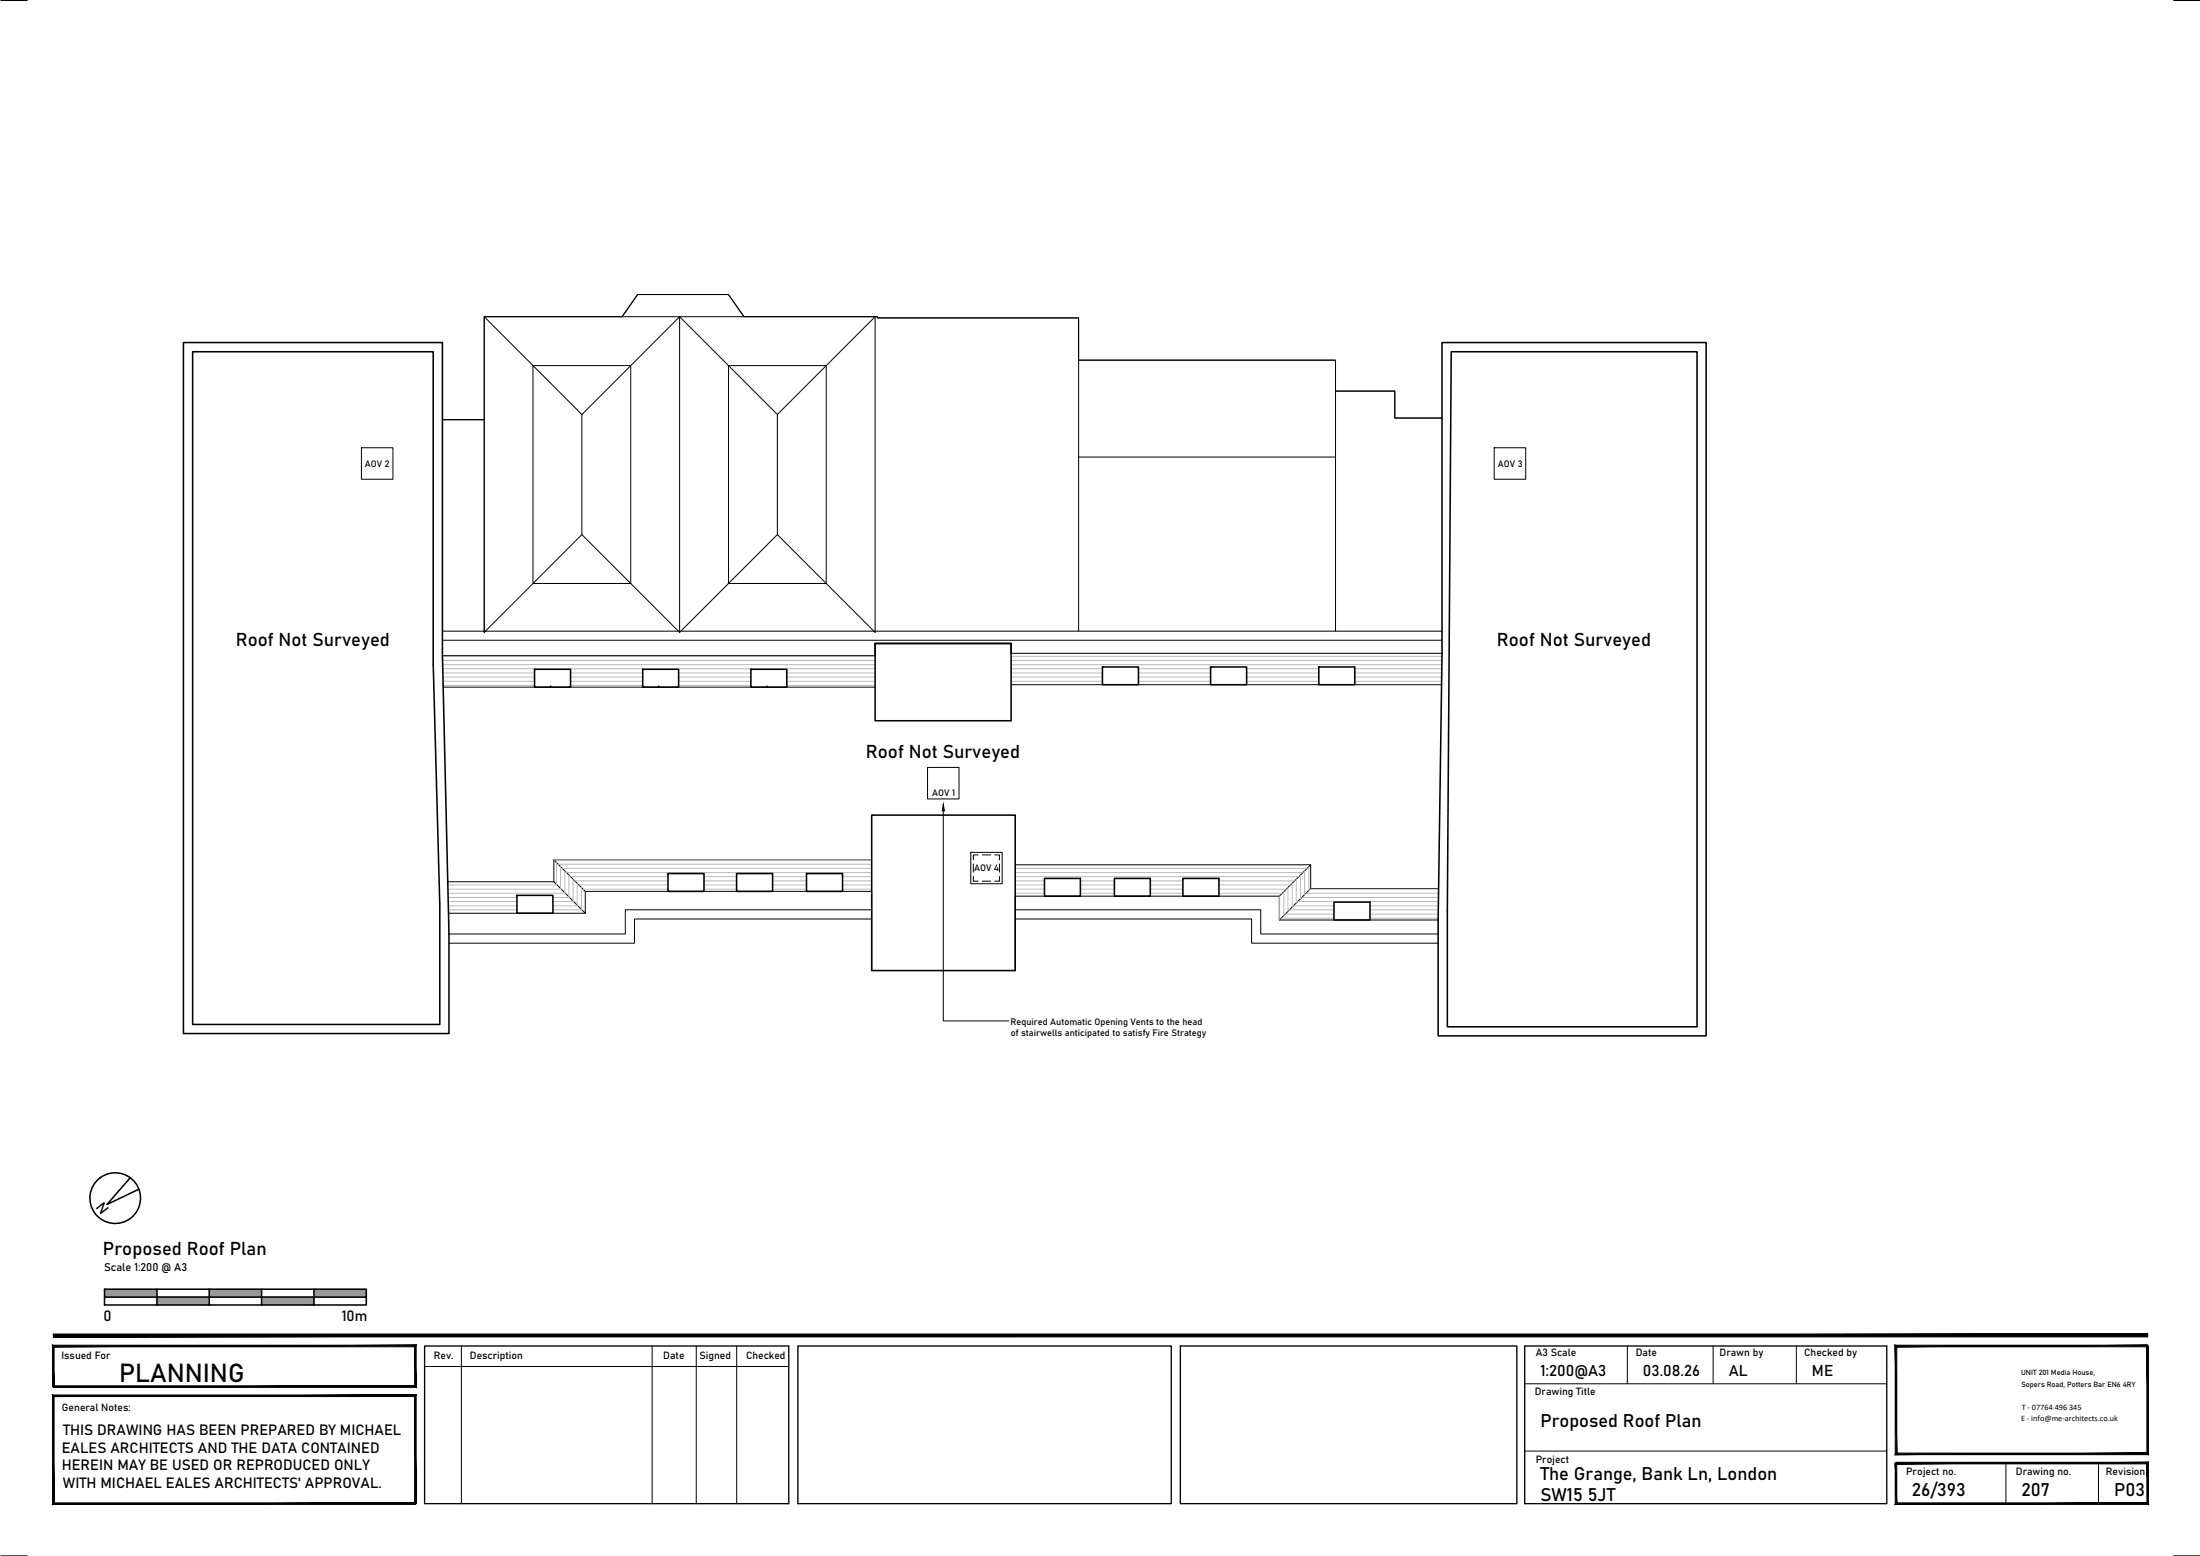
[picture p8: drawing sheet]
<svg xmlns="http://www.w3.org/2000/svg" width="420mm" height="297mm" viewBox="0 0 420 297" stroke-linecap="round" stroke-linejoin="round" font-family="sans-serif">
<!-- layer: MEA_Plaster-Plasterboard -->
<path d="M84.5 125.2h82.6M84.6 131.2h82.5M193.1 124.7h82.3M193.1 130.7h82.3M85.6 174.3h26.2v-4.1h54.7v15.1h27.4v-14.2h50.4v4.5h30.4M105.8 168.3l6 6M105.8 164.2l6 6M166.5 164.2h-60.7v4.1h-20.3M193.9 165.1h56.4v4.5h24.4M250.3 165.1l-6 6M250.3 169.6l-6 6" fill="none" stroke="#000" stroke-width=".19"/>
<!-- layer: MEA_Walls_Existing -->
<g fill="none" stroke="#000" stroke-width=".3">
<path d="M35 65.4h49.5v59.8l1.2 53.1v19h-50.7zM36.8 67.1h45.9v59.8l1.3 45.7v23h-47.2zM275.4 65.4h50.4v132.3h-51.1v-22.1l.7-50.9zM277.2 67.1h46.9v128.9h-47.7v-22.1zM102.1 127.8h6.9v3.4h-6.9zM105.2 131.2h.1M122.7 127.8h6.9v3.4h-6.9zM125.8 131.2h.1M143.4 127.8h6.9v3.4h-6.9zM146.5 131.2h.1M167.1 122.8h26v14.8h-26zM193.1 124.7v-1.9h-26v2.4"/>
<path d="M210.5 127.3h6.9v3.4h-6.9zM231.2 127.3h6.9v3.4h-6.9zM251.9 127.3h6.8v3.4h-6.8zM166.5 155.6h27.4v29.7h-27.4zM98.7 170.9h6.9v3.4h-6.9zM127.6 166.8h6.9v3.4h-6.9zM140.7 166.8h6.9v3.4h-6.9zM154 166.8h6.9v3.4h-6.9zM199.5 167.7h6.8v3.4h-6.8zM212.8 167.7h6.9v3.4h-6.9zM225.9 167.7h6.9v3.4h-6.9zM254.8 172.2h6.8v3.4h-6.8z"/>
</g>
<!-- layer: Ceiling -->
<g fill="none" stroke="#000" stroke-width=".19">
<path d="M92.5 60.5l18.6 18.6 18.7-18.6v60.2l-18.7-18.6-18.6 18.6v-40.6M101.8 69.8h18.7v41.6h-18.7zM111.1 79.1v23M118.8 60.5h23.3M129.8 60.5l18.7 18.6 18.6-18.6v60.2l-18.6-18.6-18.7 18.6M139.1 69.8h18.7v41.6h-18.7zM148.5 79.1v23M206 68.8v51.7M255.1 74.7v45.8M275.4 79.8h-9v-5.1h-11.3v-5.9h-49.1v-8.1h-38.4v-.2h-25.5l-3-4.3h-17.3l-3 4.3h-26.3v19.6h-8M206 87.3h49.1M84.5 120.5h190.9"/>
<path d="M84.5 122.2h190.9M166.5 175.4h-45.3v4.7h-35.5M166.5 173.7h-47.1v4.6h-33.7M193.9 175.4h45.1v4.7h35.7M193.9 173.7h46.9v4.6h33.9"/>
</g>
<!-- layer: MEA_Walls_Existing -->
<g fill="none" stroke="#bababa" stroke-width=".19">
<path d="M84.5 125.3h82.6M84.5 126.1h82.6M84.5 126.9h82.6M84.6 127.7h82.5M84.6 129.3h17.5M84.6 128.5h17.5M84.6 130.1h17.5M84.6 130.8h17.5M109 130.8h13.7M109 130.1h13.7M109 129.3h13.7M109 128.5h13.7"/>
<path d="M129.6 130.8h13.8M129.6 130.1h13.8M129.6 129.3h13.8M129.6 128.5h13.8M150.3 130.8h16.8M150.3 130.1h16.8M150.3 129.3h16.8M150.3 128.5h16.8M193.1 130.1h17.4M193.1 129.3h17.4M193.1 128.5h17.4M193.1 127.7h17.4"/>
<path d="M193.1 126.9h82.3M193.1 126.1h82.3M193.1 125.3h82.3M217.4 130.1h13.8M217.4 129.3h13.8M217.4 128.5h13.8M217.4 127.7h13.8M238.1 130.1h13.8M238.1 129.3h13.8M238.1 128.5h13.8M238.1 127.7h13.8M258.7 130.1h16.6"/>
<path d="M258.7 129.3h16.6M258.7 128.5h16.6M258.7 127.7h16.7M85.5 168.9h20.9M85.5 169.7h21.7M85.6 170.5h22.4M85.6 171.3h13.1M85.6 172.1h13.1M85.6 172.9h13.1M85.6 173.7h13.1M105.6 173.7h5.5M105.6 172.9h4.8"/>
<path d="M105.6 172.1h4M105.6 171.3h3.2M105.8 164.2h60.7M106.3 164.7v4.1M106.6 165h59.9M107.1 165.4v4.2M107.4 165.8h59.1M107.9 166.3v4.1M108.2 166.6h58.3M108.6 167v4.2M109 167.4h18.6M109.5 167.8v4.2"/>
<path d="M109.8 168.2h17.8M110.2 168.6v4.2M110.6 168.9h17M111 169.4v4.2M111.4 169.7h16.2M134.5 169.7h6.2M134.5 168.9h6.2M134.5 168.2h6.2M134.5 167.4h6.2M147.6 169.7h6.4M147.6 168.9h6.4M147.6 168.2h6.4"/>
<path d="M147.6 167.4h6.4M160.9 169.7h5.6M160.9 168.9h5.6M160.9 168.2h5.6M160.9 167.4h5.6M193.9 170.5h5.6M193.9 169.7h5.6M193.9 168.9h5.6M193.9 168.2h5.6M193.9 167.4h54.2M193.9 166.6h54.9M193.9 165.8h55.7"/>
<path d="M206.3 170.5h6.5M206.3 169.7h6.5M206.3 168.9h6.5M206.3 168.2h6.5M219.7 170.5h6.2M219.7 169.7h6.2M219.7 168.9h6.2M219.7 168.2h6.2M232.8 170.5h12.1M232.8 169.7h12.9M232.8 168.9h13.7M232.8 168.2h14.4"/>
<path d="M244.4 171v4.5M244.6 175.3h10.2M245.2 170.2v4.6M245.4 174.5h9.4M246 169.4v4.6M246.2 173.7h8.6M246.8 168.6v4.6M247 172.9h7.8M247.6 167.8v4.6M247.8 172.1h26.9M248.4 167v4.6M248.6 171.3h26.1"/>
<path d="M249.2 166.3v4.5M249.4 170.5h25.3M250 165.4v4.6M250.2 169.7h24.5M261.6 175.3h13.1M261.6 174.5h13.1M261.6 173.7h13.1M261.6 172.9h13.1"/>
</g>
<!-- layer: MEA_Doors -->
<path d="M69 85.5h6v6h-6zM285.4 85.5h6v6h-6zM177.1 146.5h6.1v6h-6.1zM185.4 162.7h6v6h-6z" fill="none" stroke="#000" stroke-width=".19"/>
<!-- layer: MEA_Ceiling -->
<path d="M185.9 164.9v1.6M185.9 167.3v.9h.9M186.8 163.2h-.9v.9M187.6 163.2h1.6M187.6 168.2h1.6M190 163.2h.9v.9M190.9 167.3v.9h-.9M190.9 164.9v1.6" fill="none" stroke="#000" stroke-width=".19"/>
<!-- layer: MEA_Text 25 -->
<path d="M180.1 153.6l.3 1.2h-.4z" fill="#000" stroke="#000" stroke-width=".19"/>
<path d="M180.1 154.8v40.1h12.6" fill="none" stroke="#000" stroke-width=".19"/>
<!-- layer: MEA_Titleblock -->
<path d="M.2 .1h5M415.2 .1h5M81.1 256.9h69.5v30.1h-69.5zM152.4 256.9h71.3v30.1h-71.3zM225.4 256.9h64.3v30.1h-64.3zM291.2 256.9h69.1v30.1h-69.1zM.2 297h5M415.2 297h5" fill="none" stroke="#000" stroke-width=".25"/>
<g fill="#000" stroke="#000" stroke-width=".19">
<path d="M362.2 257.1h48v-.3zM362 256.8h48.2l-48 .3zM362 256.8l.2 20.6v-20.3zM362 256.8l.2 20.6-.2 .3zM362.2 277.4l-.2 .3 48-.3zM362 277.7l48-.3 .3 .3zM410 256.9v20.5l.3 .3zM410 256.9h.3v20.8z"/>
<path d="M10.2 255.2h400v-.5zM10.2 254.7h400l-400 .5z"/>
<path d="M10.2 264.5v.3l69-.3zM10.2 264.8l69-.3 .3 .3zM79.2 257.1v7.4l.3 .3zM79.2 257.1l.3-.3v8zM10.3 257.1h68.9l.3-.3zM10 256.8h69.5l-69.2 .3zM10 256.8l.3 7.9v-7.6zM10 256.8l.3 7.9h-.3z"/>
<path d="M362.1 279.2v.2l48.2-.2zM362.1 279.4l48.2-.2-.3 .2zM410.3 279.2l-.3 .2 .3 7.8zM410 279.4l.3 7.8-.3-.3zM362 287.2h48.3l-.3-.3zM362 287.2l.2-.3h47.8zM362 279.3v7.9l.2-.3zM362 279.3h.2v7.6z"/>
<path d="M10 287.2h69.3v-.3zM10 287.2l.3-.3h69zM10 266.3v20.9l.3-.3zM10 266.3l.3 .3v20.3zM10 266.3l.3 .3 69.2-.3zM10.3 266.6l69.2-.3-.3 .3zM79.5 266.3l-.3 .3 .3 20.4zM79.2 266.6l.3 20.4h-.3z"/>
</g>
<path d="M88.1 256.9v30.1M124.5 256.9v30.1M133 256.9v30.1M140.7 256.9v30.1M310.8 256.9v7.2M327.2 256.9v7.2M343.1 256.9v7.2M81.1 260.9h69.5M291.2 277h69.1M291.2 264.2h69.1M383.1 279.3v7.7M400.8 279.3v7.7" fill="none" stroke="#000" stroke-width=".19"/>
<!-- layer: MEA_Paperspace -->
<g fill="none" stroke="#000" stroke-width=".3">
<path d="M24.8 224.9l-4.4 5 6.1-2.9M20 246.1h50v3h-50zM20 247.6h50M30 246.1v3M40 246.1v3M50 246.1v3M60 246.1v3"/>
<circle cx="22" cy="228.7" r="4.8"/>
</g>
<g fill="#989898" stroke="#989898" stroke-width=".19">
<path d="M60 246.1l10 1.5v-1.5zM60 246.1l10 1.5h-10z"/>
<path d="M40 246.1l10 1.5v-1.5zM40 246.1l10 1.5h-10z"/>
<path d="M20 246.1l10 1.5v-1.5zM20 246.1l10 1.5h-10z"/>
<path d="M50 247.6l10 1.5v-1.5zM50 247.6l10 1.5h-10z"/>
<path d="M30 247.6l10 1.5v-1.5zM30 247.6l10 1.5h-10z"/>
</g>
<text font-size="4.9" x="22.8" y="263.7">PLANNING</text>
<g font-size="3.5">
<text x="45" y="123.3">Roof Not Surveyed</text>
<text x="285.9" y="123.3">Roof Not Surveyed</text>
<text x="165.4" y="144.6">Roof Not Surveyed</text>
<text x="19.7" y="239.5">Proposed Roof Plan</text>
<text x="294.2" y="272.5">Proposed Roof Plan</text>
<text x="294.2" y="286.5">SW15 5JT</text>
<text x="294.2" y="282.5">The Grange, Bank Ln, London</text>
<text x="365.1" y="285.5">26/393</text>
<text x="386.1" y="285.5">207</text>
<text x="403.8" y="285.5">P03</text>
</g>
<g font-size="3">
<text x="294.2" y="262.7">1:200@A3</text>
<text x="313.8" y="262.7">03.08.26</text>
<text x="330.2" y="262.7">AL</text>
<text x="346.1" y="262.7">ME</text>
</g>
<g font-size="2.8">
<text x="21" y="230.7" transform="rotate(-128 21 230.7)">N</text>
<text x="19.7" y="252.1">0</text>
<text x="65.3" y="252.1">10m</text>
<text x="12" y="274">THIS DRAWING HAS BEEN PREPARED BY MICHAEL</text>
<text x="11.8" y="277.3">EALES ARCHITECTS AND THE DATA CONTAINED</text>
<text x="11.8" y="280.7">HEREIN MAY BE USED OR REPRODUCED ONLY</text>
<text x="12" y="284">WITH MICHAEL EALES ARCHITECTS' APPROVAL.</text>
</g>
<text font-size="2.1" x="19.9" y="242.7">Scale 1:200 @ A3</text>
<g font-size="2">
<text x="11.7" y="259.4">Issued For</text>
<text x="82.8" y="259.5">Rev.</text>
<text x="89.7" y="259.5">Description</text>
<text x="126.7" y="259.5">Date</text>
<text x="133.6" y="259.5">Signed</text>
<text x="142.5" y="259.5">Checked</text>
<text x="293.3" y="258.9">A3 Scale</text>
<text x="312.4" y="258.9">Date</text>
<text x="328.4" y="258.9">Drawn by</text>
<text x="344.6" y="258.9">Checked by</text>
<text x="11.8" y="269.4">General Notes:</text>
<text x="293.1" y="266.4">Drawing Title</text>
<text x="293.3" y="279.3">Project</text>
<text x="364" y="281.5">Project no.</text>
<text x="385" y="281.5">Drawing no.</text>
<text x="402.2" y="281.5">Revision</text>
</g>
<g font-size="1.8">
<text x="69.7" y="89.1">AOV 2</text>
<text x="286.1" y="89.1">AOV 3</text>
<text x="178" y="151.9">AOV 1</text>
<text x="186" y="166.3">AOV 4</text>
<text x="193" y="195.7">Required Automatic Opening Vents to the head</text>
<text x="193" y="197.7">of stairwells anticipated to satisfy Fire Strategy</text>
</g>
<g font-size="1.6">
<text x="386.1" y="269.1">T - 07764 496 345</text>
<text x="386" y="271.3">E - info@me-architects.co.uk</text>
</g>
<g font-size="1.4">
<text x="386" y="262.6">UNIT 201 Media House,</text>
<text x="386" y="264.8">Sopers Road, Potters Bar EN6 4RY</text>
</g>
</svg>
